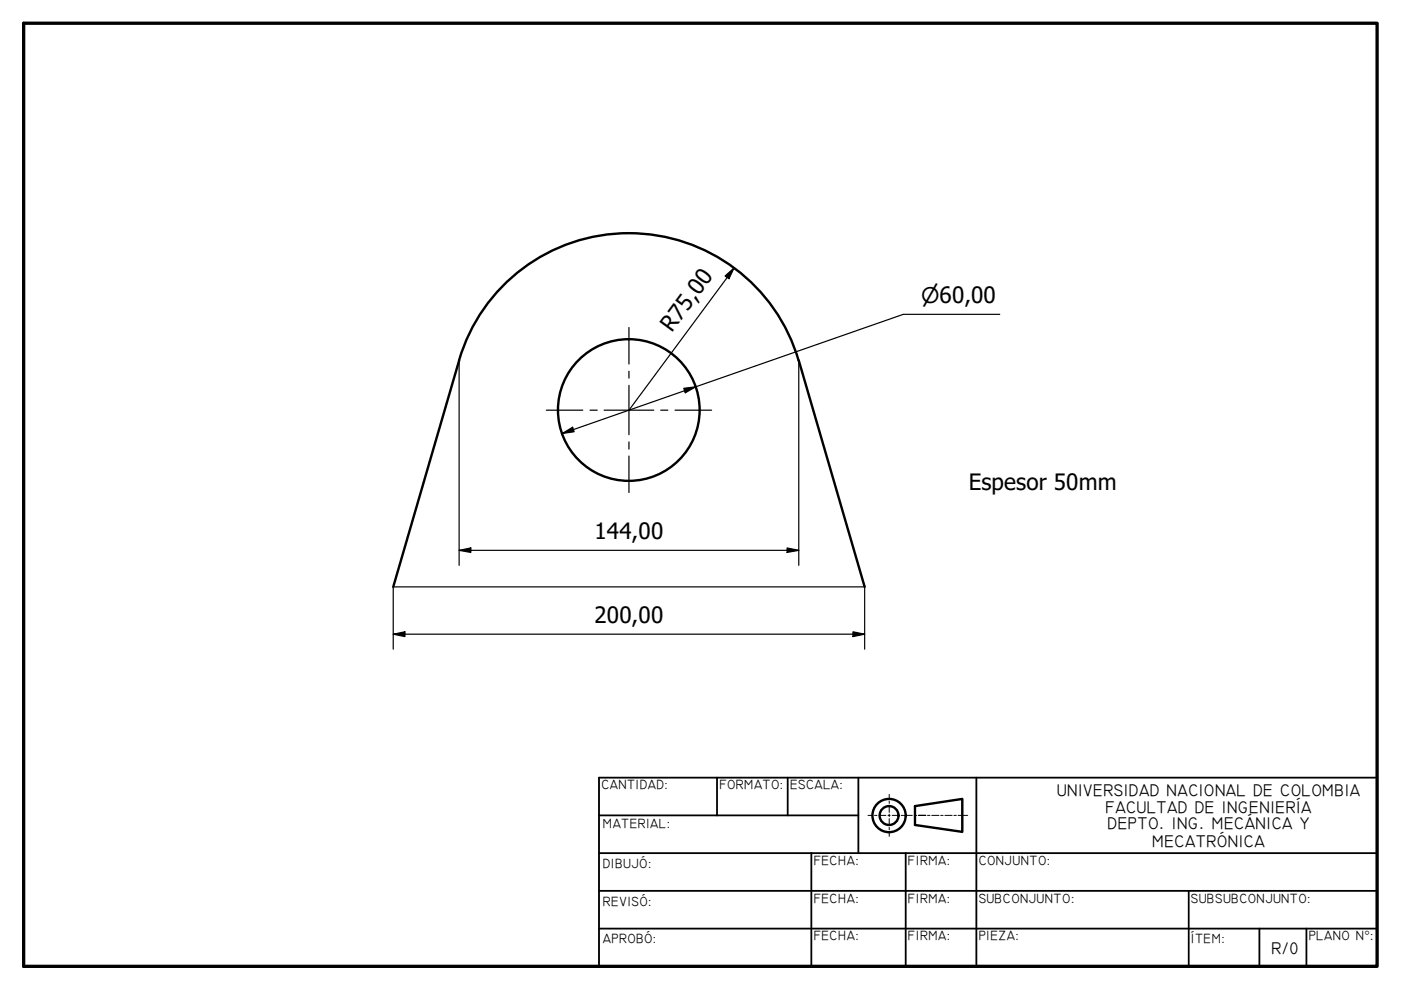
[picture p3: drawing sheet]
<svg xmlns="http://www.w3.org/2000/svg" width="297mm" height="210mm" viewBox="0 0 297 210" stroke-linecap="round" stroke-linejoin="round" font-family="sans-serif">
<!-- layer: Visible (ISO) -->
<g fill="none" stroke="#000" stroke-width=".51">
<path d="M97.3 76.4a37.5 37.5 0 0 1 36-27 37.5 37.5 0 0 1 36 27M97.3 76.4l-13.9 48M169.4 76.4l13.9 48"/>
<circle cx="133.3" cy="86.9" r="15"/>
</g>
<!-- layer: Border (ISO) -->
<path d="M5 4.9h287v200h-287z" fill="none" stroke="#000" stroke-width=".7"/>
<!-- layer: Title (ISO) -->
<g fill="none" stroke="#000" stroke-width=".38">
<path d="M127 172.9h55M127 164.9h165v40h-165zM152 164.9v8M167 164.9v8M182 164.9v15.9M207 164.9v40M127 180.9h165M127 188.9h165M127 196.9h165M172 180.9v24M192 180.9v24M252 188.9v16"/>
<path d="M267 196.9v8M277 196.9v8"/>
</g>
<g fill="none" stroke="#000" stroke-width=".21">
<path d="M184 172.9h1M185.4 172.9h.5M186.4 172.9h1.4M188.3 172.9h.4M188.5 168.4v1.1M188.5 176.4v.9M188.5 169.8v.5M188.5 170.7v1.5M188.5 172.6v.5M188.5 173.6v1.4M188.5 175.4v.5M189.2 172.9h1.4"/>
<path d="M191.1 172.9h.5M192 172.9h1.4M193.9 172.9h.5M194.8 172.9h1.5M196.7 172.9h.5M197.5 172.9h1.6M199.5 172.9h.5M200.3 172.9h1.6M202.2 172.9h.6M203.1 172.9h2.1"/>
</g>
<g fill="none" stroke="#000" stroke-width=".51">
<path d="M194 170.9l10-1.5v7l-10-1.5z"/>
<circle cx="188.5" cy="172.9" r="3.5"/>
<circle cx="188.5" cy="172.9" r="2"/>
</g>
<!-- layer: Sketch Geometry (ISO) -->
<path d="M83.4 124.4h99.9M194.8 172.9h1.5" fill="none" stroke="#000" stroke-width=".25"/>
<!-- layer: Center Mark (ISO) -->
<path d="M133.3 69.4v7.8M133.3 78.7v1.5M115.8 87h7.8M125.1 87h1.5M128.1 87h10.5M133.3 81.7v10.5M133.3 93.7v1.5M133.3 96.7v7.7M140.1 87h1.5M143.1 87h7.8" fill="none" stroke="#000" stroke-width=".25"/>
<!-- layer: Dimension (ISO) -->
<g fill="none" stroke="#000" stroke-width=".25">
<path d="M153.7 58.5l1.9-1.7-1 2.3zM155.6 56.8l-22.3 30.2M97.3 76.4v43.5M169.4 76.4v43.5M212 66.6h-20.5l-72.3 25.3M119.2 91.9l2.2-1.3 .3 .9zM145 82.3l2.5-.3-2.2 1.3zM97.3 116.7l2.5-.5v.9zM97.3 116.7h72.1M166.9 116.2l2.5 .5-2.5 .4zM83.4 134.5l2.5-.5v1zM83.4 134.5h99.9"/>
<path d="M83.4 124.4v13.2M180.8 134l2.5 .5-2.5 .5zM183.3 124.4v13.2"/>
</g>
<g fill="#000">
<path d="M153.7 58.5l1.9-1.7-1 2.3z" fill-rule="evenodd"/>
<path d="M119.2 91.9l2.2-1.3 .3 .9z" fill-rule="evenodd"/>
<path d="M145 82.3l2.5-.3-2.2 1.3z" fill-rule="evenodd"/>
<path d="M97.3 116.7l2.5-.5v.9z" fill-rule="evenodd"/>
<path d="M166.9 116.2l2.5 .5-2.5 .4z" fill-rule="evenodd"/>
<path d="M83.4 134.5l2.5-.5v1z" fill-rule="evenodd"/>
<path d="M180.8 134l2.5 .5-2.5 .5z" fill-rule="evenodd"/>
</g>
<g font-size="4.8">
<text x="142.4" y="70.6" transform="rotate(-54 142.4 70.6)">R75,00</text>
<text x="205.4" y="103.9">Espesor 50mm</text>
<text x="126" y="114.3">144,00</text>
<text x="126" y="132.1">200,00</text>
</g>
<text font-size="4.6" x="195.3" y="64.2">⌀60,00</text>
<g font-size="3.6">
<text x="224.1" y="168.7">UNIVERSIDAD NACIONAL DE COLOMBIA</text>
<text x="234.4" y="172.3">FACULTAD DE INGENIERÍA</text>
<text x="234.8" y="175.9">DEPTO. ING. MECÁNICA Y</text>
<text x="244.3" y="179.5">MECATRÓNICA</text>
<text x="269.6" y="202.2">R/0</text>
</g>
<g font-size="2.9">
<text x="127.5" y="167.4">CANTIDAD:</text>
<text x="152.5" y="167.4">FORMATO:</text>
<text x="167.5" y="167.4">ESCALA:</text>
<text x="127.8" y="175.5">MATERIAL:</text>
<text x="127.8" y="184">DIBUJÓ:</text>
<text x="172.5" y="183.4">FECHA:</text>
<text x="192.5" y="183.4">FIRMA:</text>
<text x="207.5" y="183.4">CONJUNTO:</text>
<text x="127.8" y="192">REVISÓ:</text>
<text x="172.5" y="191.4">FECHA:</text>
<text x="192.5" y="191.4">FIRMA:</text>
<text x="207.5" y="191.4">SUBCONJUNTO:</text>
<text x="252.5" y="191.4">SUBSUBCONJUNTO:</text>
<text x="127.8" y="200">APROBÓ:</text>
<text x="172.5" y="199.4">FECHA:</text>
<text x="192.5" y="199.4">FIRMA:</text>
<text x="207.5" y="199.4">PIEZA:</text>
<text x="252.5" y="200">ÍTEM:</text>
<text x="277.5" y="199.4">PLANO N°:</text>
</g>
</svg>
